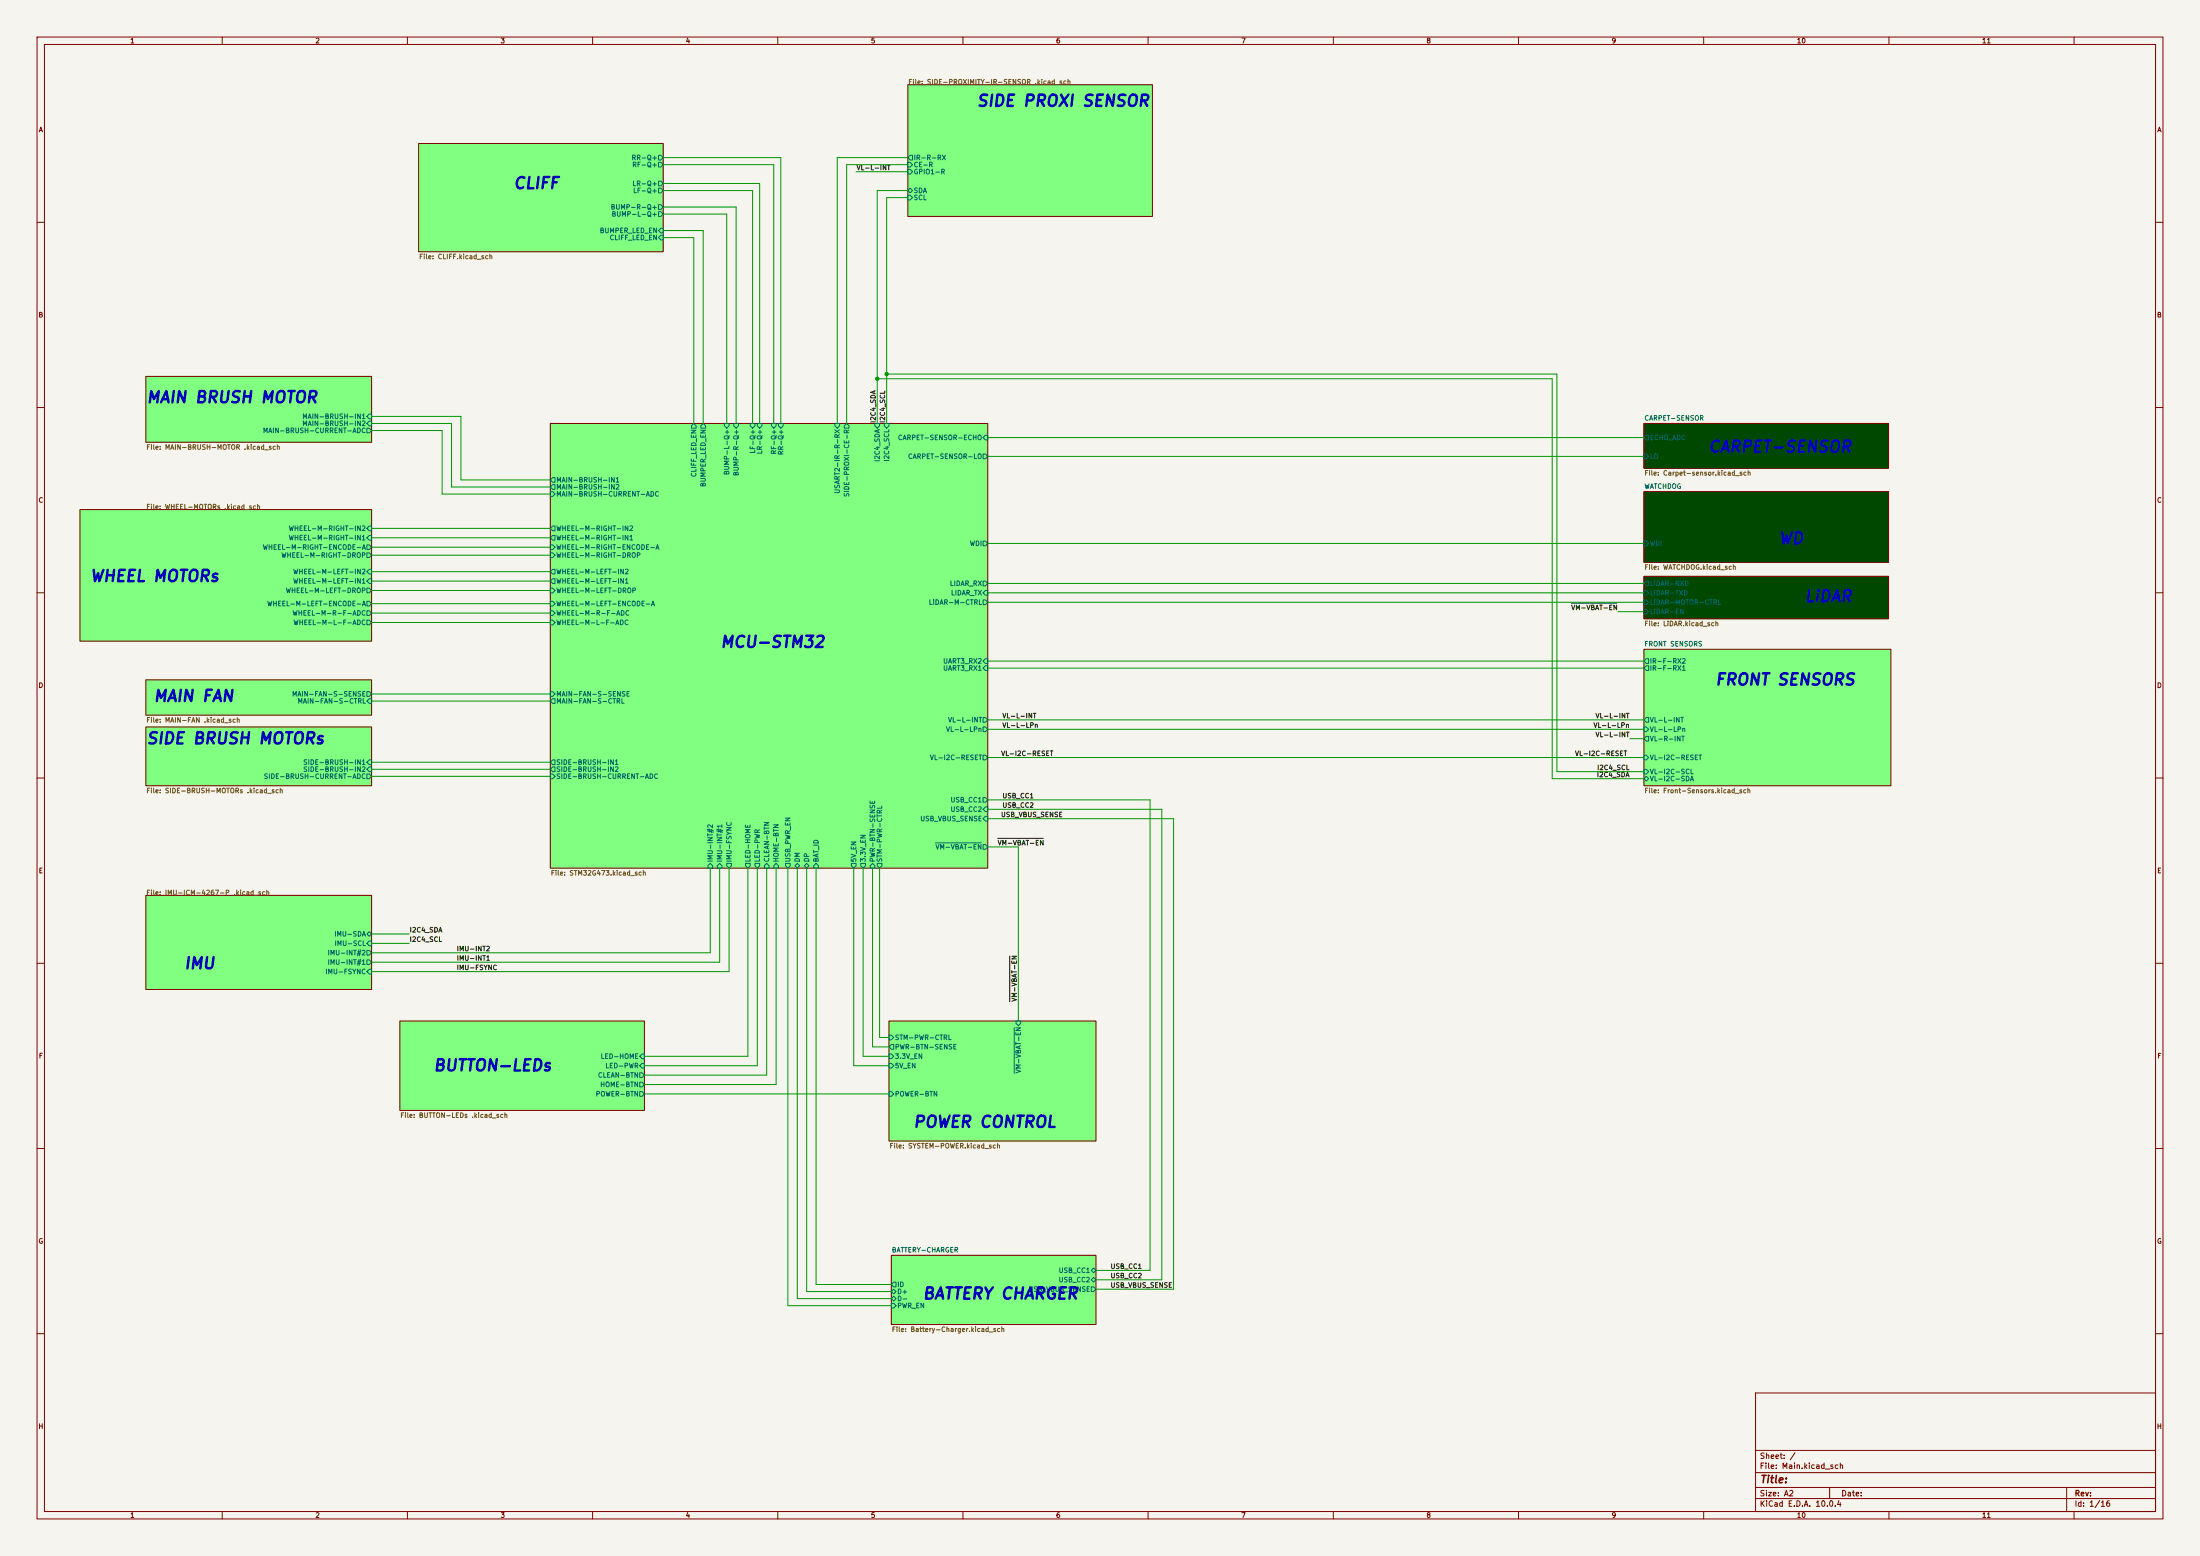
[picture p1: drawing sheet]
(kicad_sch
 (version 20260306)
 (generator "eeschema")
 (generator_version "10.0")
 (paper "A2")
 (lib_symbols)
 (text "IMU"
  (exclude_from_sim no)
  (at 49.53 262.001 0)
  (effects (font (size 3.048 3.048) (thickness 0.6096)
    (bold yes)
    (italic yes)) (justify left bottom)))
 (text "WD"
  (exclude_from_sim no)
  (at 480.06 147.32 0)
  (effects (font (size 3.048 3.048) (thickness 0.6096)
    (bold yes)
    (italic yes)) (justify left bottom)))
 (text "CLIFF"
  (exclude_from_sim no)
  (at 138.43 51.435 0)
  (effects (font (size 3.048 3.048) (thickness 0.6096)
    (bold yes)
    (italic yes)) (justify left bottom)))
 (text "CARPET-SENSOR"
  (exclude_from_sim no)
  (at 461.01 122.555 0)
  (effects (font (size 3.048 3.048) (thickness 0.6096)
    (bold yes)
    (italic yes)) (justify left bottom)))
 (text "FRONT SENSORS"
  (exclude_from_sim no)
  (at 462.915 185.42 0)
  (effects (font (size 3.048 3.048) (thickness 0.6096)
    (bold yes)
    (italic yes)) (justify left bottom)))
 (text "MAIN FAN"
  (exclude_from_sim no)
  (at 41.275 189.865 0)
  (effects (font (size 3.048 3.048) (thickness 0.6096)
    (bold yes)
    (italic yes)) (justify left bottom)))
 (text "BUTTON-LEDs"
  (exclude_from_sim no)
  (at 116.84 289.56 0)
  (effects (font (size 3.048 3.048) (thickness 0.6096)
    (bold yes)
    (italic yes)) (justify left bottom)))
 (text "SIDE PROXI SENSOR"
  (exclude_from_sim no)
  (at 263.525 29.21 0)
  (effects (font (size 3.048 3.048) (thickness 0.6096)
    (bold yes)
    (italic yes)) (justify left bottom)))
 (text "MCU-STM32"
  (exclude_from_sim no)
  (at 194.31 175.26 0)
  (effects (font (size 3.048 3.048) (thickness 0.6096)
    (bold yes)
    (italic yes)) (justify left bottom)))
 (text "BATTERY CHARGER"
  (exclude_from_sim no)
  (at 248.92 351.155 0)
  (effects (font (size 3.048 3.048) (thickness 0.6096)
    (bold yes)
    (italic yes)) (justify left bottom)))
 (text "POWER CONTROL"
  (exclude_from_sim no)
  (at 246.38 304.8 0)
  (effects (font (size 3.048 3.048) (thickness 0.6096)
    (bold yes)
    (italic yes)) (justify left bottom)))
 (text "WHEEL MOTORs"
  (exclude_from_sim no)
  (at 24.13 157.48 0)
  (effects (font (size 3.048 3.048) (thickness 0.6096)
    (bold yes)
    (italic yes)) (justify left bottom)))
 (text "LiDAR"
  (exclude_from_sim no)
  (at 487.045 162.941 0)
  (effects (font (size 3.048 3.048) (thickness 0.6096)
    (bold yes)
    (italic yes)) (justify left bottom)))
 (text "SIDE BRUSH MOTORs"
  (exclude_from_sim no)
  (at 39.37 201.295 0)
  (effects (font (size 3.048 3.048) (thickness 0.6096)
    (bold yes)
    (italic yes)) (justify left bottom)))
 (text "MAIN BRUSH MOTOR"
  (exclude_from_sim no)
  (at 39.37 109.22 0)
  (effects (font (size 3.048 3.048) (thickness 0.6096)
    (bold yes)
    (italic yes)) (justify left bottom)))
 (junction
  (at 239.395 100.965)
  (diameter 0)
  (color 0 0 0 0))
 (junction
  (at 236.855 102.235)
  (diameter 0)
  (color 0 0 0 0))
 (wire
  (pts (xy 236.855 102.235) (xy 419.1 102.235))
  (stroke (width 0) (type default)))
 (wire
  (pts (xy 179.07 51.435) (xy 203.2 51.435))
  (stroke (width 0) (type default)))
 (wire
  (pts (xy 100.33 156.845) (xy 148.59 156.845))
  (stroke (width 0) (type default)))
 (wire
  (pts (xy 204.47 287.655) (xy 204.47 234.315))
  (stroke (width 0) (type default)))
 (wire
  (pts (xy 266.7 146.685) (xy 443.865 146.685))
  (stroke (width 0) (type default)))
 (wire
  (pts (xy 313.69 345.44) (xy 313.69 218.44))
  (stroke (width 0) (type default)))
 (wire
  (pts (xy 201.93 285.115) (xy 201.93 234.315))
  (stroke (width 0) (type default)))
 (wire
  (pts (xy 173.99 292.735) (xy 209.55 292.735))
  (stroke (width 0) (type default)))
 (wire
  (pts (xy 100.33 112.395) (xy 124.46 112.395))
  (stroke (width 0) (type default)))
 (wire
  (pts (xy 236.855 51.435) (xy 245.11 51.435))
  (stroke (width 0) (type default)))
 (wire
  (pts (xy 295.91 345.44) (xy 313.69 345.44))
  (stroke (width 0) (type default)))
 (wire
  (pts (xy 233.045 285.115) (xy 240.03 285.115))
  (stroke (width 0) (type default)))
 (wire
  (pts (xy 266.7 218.44) (xy 313.69 218.44))
  (stroke (width 0) (type default)))
 (wire
  (pts (xy 119.38 116.205) (xy 119.38 133.35))
  (stroke (width 0) (type default)))
 (wire
  (pts (xy 266.7 204.47) (xy 443.865 204.47))
  (stroke (width 0) (type default)))
 (wire
  (pts (xy 179.07 55.88) (xy 198.755 55.88))
  (stroke (width 0) (type default)))
 (wire
  (pts (xy 100.33 142.621) (xy 148.59 142.621))
  (stroke (width 0) (type default)))
 (wire
  (pts (xy 205.105 49.53) (xy 179.07 49.53))
  (stroke (width 0) (type default)))
 (wire
  (pts (xy 419.1 210.185) (xy 419.1 102.235))
  (stroke (width 0) (type default)))
 (wire
  (pts (xy 228.6 44.45) (xy 245.11 44.45))
  (stroke (width 0) (type default)))
 (wire
  (pts (xy 119.38 133.35) (xy 148.59 133.35))
  (stroke (width 0) (type default)))
 (wire
  (pts (xy 236.855 114.3) (xy 236.855 102.235))
  (stroke (width 0) (type default)))
 (wire
  (pts (xy 295.91 342.9) (xy 310.515 342.9))
  (stroke (width 0) (type default)))
 (wire
  (pts (xy 420.37 100.965) (xy 420.37 208.28))
  (stroke (width 0) (type default)))
 (wire
  (pts (xy 110.49 252.095) (xy 100.33 252.095))
  (stroke (width 0) (type default)))
 (wire
  (pts (xy 230.505 287.655) (xy 230.505 234.315))
  (stroke (width 0) (type default)))
 (wire
  (pts (xy 240.03 280.035) (xy 237.49 280.035))
  (stroke (width 0) (type default)))
 (wire
  (pts (xy 266.7 196.85) (xy 443.865 196.85))
  (stroke (width 0) (type default)))
 (wire
  (pts (xy 173.99 285.115) (xy 201.93 285.115))
  (stroke (width 0) (type default)))
 (wire
  (pts (xy 100.33 159.385) (xy 148.59 159.385))
  (stroke (width 0) (type default)))
 (wire
  (pts (xy 419.1 210.185) (xy 443.865 210.185))
  (stroke (width 0) (type default)))
 (wire
  (pts (xy 203.2 51.435) (xy 203.2 114.3))
  (stroke (width 0) (type default)))
 (wire
  (pts (xy 266.7 157.48) (xy 443.865 157.48))
  (stroke (width 0) (type default)))
 (wire
  (pts (xy 100.33 262.255) (xy 196.85 262.255))
  (stroke (width 0) (type default)))
 (wire
  (pts (xy 110.49 254.635) (xy 100.33 254.635))
  (stroke (width 0) (type default)))
 (wire
  (pts (xy 121.92 114.3) (xy 100.33 114.3))
  (stroke (width 0) (type default)))
 (wire
  (pts (xy 235.585 282.575) (xy 235.585 234.315))
  (stroke (width 0) (type default)))
 (wire
  (pts (xy 205.105 114.3) (xy 205.105 49.53))
  (stroke (width 0) (type default)))
 (wire
  (pts (xy 212.725 352.425) (xy 240.665 352.425))
  (stroke (width 0) (type default)))
 (wire
  (pts (xy 239.395 53.34) (xy 239.395 100.965))
  (stroke (width 0) (type default)))
 (wire
  (pts (xy 100.33 207.645) (xy 148.59 207.645))
  (stroke (width 0) (type default)))
 (wire
  (pts (xy 316.865 220.98) (xy 316.865 347.98))
  (stroke (width 0) (type default)))
 (wire
  (pts (xy 266.7 118.11) (xy 443.865 118.11))
  (stroke (width 0) (type default)))
 (wire
  (pts (xy 189.865 114.3) (xy 189.865 62.23))
  (stroke (width 0) (type default)))
 (wire
  (pts (xy 266.7 194.31) (xy 443.865 194.31))
  (stroke (width 0) (type default)))
 (wire
  (pts (xy 215.265 234.315) (xy 215.265 350.52))
  (stroke (width 0) (type default)))
 (wire
  (pts (xy 100.33 259.715) (xy 194.31 259.715))
  (stroke (width 0) (type default)))
 (wire
  (pts (xy 191.77 234.315) (xy 191.77 257.175))
  (stroke (width 0) (type default)))
 (wire
  (pts (xy 100.33 257.175) (xy 191.77 257.175))
  (stroke (width 0) (type default)))
 (wire
  (pts (xy 179.07 42.545) (xy 210.82 42.545))
  (stroke (width 0) (type default)))
 (wire
  (pts (xy 208.915 44.45) (xy 179.07 44.45))
  (stroke (width 0) (type default)))
 (wire
  (pts (xy 220.345 234.315) (xy 220.345 346.71))
  (stroke (width 0) (type default)))
 (wire
  (pts (xy 266.7 215.9) (xy 310.515 215.9))
  (stroke (width 0) (type default)))
 (wire
  (pts (xy 245.11 46.355) (xy 231.14 46.355))
  (stroke (width 0) (type default)))
 (wire
  (pts (xy 100.33 147.701) (xy 148.59 147.701))
  (stroke (width 0) (type default)))
 (wire
  (pts (xy 212.725 234.315) (xy 212.725 352.425))
  (stroke (width 0) (type default)))
 (wire
  (pts (xy 236.855 102.235) (xy 236.855 51.435))
  (stroke (width 0) (type default)))
 (wire
  (pts (xy 240.03 282.575) (xy 235.585 282.575))
  (stroke (width 0) (type default)))
 (wire
  (pts (xy 196.215 114.3) (xy 196.215 57.785))
  (stroke (width 0) (type default)))
 (wire
  (pts (xy 226.06 42.545) (xy 226.06 114.3))
  (stroke (width 0) (type default)))
 (wire
  (pts (xy 240.03 287.655) (xy 230.505 287.655))
  (stroke (width 0) (type default)))
 (wire
  (pts (xy 237.49 280.035) (xy 237.49 234.315))
  (stroke (width 0) (type default)))
 (wire
  (pts (xy 310.515 215.9) (xy 310.515 342.9))
  (stroke (width 0) (type default)))
 (wire
  (pts (xy 233.045 234.315) (xy 233.045 285.115))
  (stroke (width 0) (type default)))
 (wire
  (pts (xy 207.01 290.195) (xy 207.01 234.315))
  (stroke (width 0) (type default)))
 (wire
  (pts (xy 124.46 129.54) (xy 148.59 129.54))
  (stroke (width 0) (type default)))
 (wire
  (pts (xy 209.55 292.735) (xy 209.55 234.315))
  (stroke (width 0) (type default)))
 (wire
  (pts (xy 124.46 112.395) (xy 124.46 129.54))
  (stroke (width 0) (type default)))
 (wire
  (pts (xy 173.99 290.195) (xy 207.01 290.195))
  (stroke (width 0) (type default)))
 (wire
  (pts (xy 266.7 162.56) (xy 443.865 162.56))
  (stroke (width 0) (type default)))
 (wire
  (pts (xy 196.215 57.785) (xy 179.07 57.785))
  (stroke (width 0) (type default)))
 (wire
  (pts (xy 228.6 114.3) (xy 228.6 44.45))
  (stroke (width 0) (type default)))
 (wire
  (pts (xy 100.33 165.481) (xy 148.59 165.481))
  (stroke (width 0) (type default)))
 (wire
  (pts (xy 173.99 287.655) (xy 204.47 287.655))
  (stroke (width 0) (type default)))
 (wire
  (pts (xy 194.31 234.315) (xy 194.31 259.715))
  (stroke (width 0) (type default)))
 (wire
  (pts (xy 266.7 220.98) (xy 316.865 220.98))
  (stroke (width 0) (type default)))
 (wire
  (pts (xy 187.325 64.135) (xy 187.325 114.3))
  (stroke (width 0) (type default)))
 (wire
  (pts (xy 220.345 346.71) (xy 240.665 346.71))
  (stroke (width 0) (type default)))
 (wire
  (pts (xy 420.37 208.28) (xy 443.865 208.28))
  (stroke (width 0) (type default)))
 (wire
  (pts (xy 245.11 53.34) (xy 239.395 53.34))
  (stroke (width 0) (type default)))
 (wire
  (pts (xy 239.395 100.965) (xy 420.37 100.965))
  (stroke (width 0) (type default)))
 (wire
  (pts (xy 239.395 100.965) (xy 239.395 114.3))
  (stroke (width 0) (type default)))
 (wire
  (pts (xy 217.805 348.615) (xy 240.665 348.615))
  (stroke (width 0) (type default)))
 (wire
  (pts (xy 100.33 116.205) (xy 119.38 116.205))
  (stroke (width 0) (type default)))
 (wire
  (pts (xy 196.85 234.315) (xy 196.85 262.255))
  (stroke (width 0) (type default)))
 (wire
  (pts (xy 436.88 165.1) (xy 443.865 165.1))
  (stroke (width 0) (type default)))
 (wire
  (pts (xy 100.33 149.86) (xy 148.59 149.86))
  (stroke (width 0) (type default)))
 (wire
  (pts (xy 100.33 209.55) (xy 148.59 209.55))
  (stroke (width 0) (type default)))
 (wire
  (pts (xy 266.7 178.435) (xy 443.865 178.435))
  (stroke (width 0) (type default)))
 (wire
  (pts (xy 100.33 189.23) (xy 148.59 189.23))
  (stroke (width 0) (type default)))
 (wire
  (pts (xy 189.865 62.23) (xy 179.07 62.23))
  (stroke (width 0) (type default)))
 (wire
  (pts (xy 100.33 162.941) (xy 148.59 162.941))
  (stroke (width 0) (type default)))
 (wire
  (pts (xy 440.055 199.39) (xy 443.865 199.39))
  (stroke (width 0) (type default)))
 (wire
  (pts (xy 266.7 228.6) (xy 274.955 228.6))
  (stroke (width 0) (type default)))
 (wire
  (pts (xy 179.07 64.135) (xy 187.325 64.135))
  (stroke (width 0) (type default)))
 (wire
  (pts (xy 266.7 180.34) (xy 443.865 180.34))
  (stroke (width 0) (type default)))
 (wire
  (pts (xy 100.33 154.305) (xy 148.59 154.305))
  (stroke (width 0) (type default)))
 (wire
  (pts (xy 217.805 234.315) (xy 217.805 348.615))
  (stroke (width 0) (type default)))
 (wire
  (pts (xy 215.265 350.52) (xy 240.665 350.52))
  (stroke (width 0) (type default)))
 (wire
  (pts (xy 100.33 187.325) (xy 148.59 187.325))
  (stroke (width 0) (type default)))
 (wire
  (pts (xy 148.59 131.445) (xy 121.92 131.445))
  (stroke (width 0) (type default)))
 (wire
  (pts (xy 173.99 295.275) (xy 240.03 295.275))
  (stroke (width 0) (type default)))
 (wire
  (pts (xy 100.33 145.161) (xy 148.59 145.161))
  (stroke (width 0) (type default)))
 (wire
  (pts (xy 121.92 131.445) (xy 121.92 114.3))
  (stroke (width 0) (type default)))
 (wire
  (pts (xy 100.33 205.74) (xy 148.59 205.74))
  (stroke (width 0) (type default)))
 (wire
  (pts (xy 198.755 55.88) (xy 198.755 114.3))
  (stroke (width 0) (type default)))
 (wire
  (pts (xy 266.7 160.02) (xy 443.865 160.02))
  (stroke (width 0) (type default)))
 (wire
  (pts (xy 245.11 42.545) (xy 226.06 42.545))
  (stroke (width 0) (type default)))
 (wire
  (pts (xy 266.7 123.19) (xy 443.865 123.19))
  (stroke (width 0) (type default)))
 (wire
  (pts (xy 100.33 168.021) (xy 148.59 168.021))
  (stroke (width 0) (type default)))
 (wire
  (pts (xy 295.91 347.98) (xy 316.865 347.98))
  (stroke (width 0) (type default)))
 (wire
  (pts (xy 208.915 114.3) (xy 208.915 44.45))
  (stroke (width 0) (type default)))
 (wire
  (pts (xy 274.955 228.6) (xy 274.955 275.59))
  (stroke (width 0) (type default)))
 (wire
  (pts (xy 210.82 42.545) (xy 210.82 114.3))
  (stroke (width 0) (type default)))
 (label "VL-I2C-RESET"
  (at 439.42 204.47 180)
  (effects (font (size 1.27 1.27)) (justify right bottom)))
 (label "USB_CC2"
  (at 270.51 218.44 0)
  (effects (font (size 1.27 1.27)) (justify left bottom)))
 (label "USB_CC1"
  (at 299.72 342.9 0)
  (effects (font (size 1.27 1.27)) (justify left bottom)))
 (label "VL-L-INT"
  (at 440.055 199.39 180)
  (effects (font (size 1.27 1.27)) (justify right bottom)))
 (label "VL-L-LPn"
  (at 270.51 196.85 0)
  (effects (font (size 1.27 1.27)) (justify left bottom)))
 (label "IMU-FSYNC"
  (at 123.19 262.255 0)
  (effects (font (size 1.27 1.27)) (justify left bottom)))
 (label "VL-L-LPn"
  (at 440.055 196.85 180)
  (effects (font (size 1.27 1.27)) (justify right bottom)))
 (label "I2C4_SDA"
  (at 440.055 210.185 180)
  (effects (font (size 1.27 1.27)) (justify right bottom)))
 (label "IMU-INT1"
  (at 123.19 259.715 0)
  (effects (font (size 1.27 1.27)) (justify left bottom)))
 (label "USB_VBUS_SENSE"
  (at 287.02 220.98 180)
  (effects (font (size 1.27 1.27)) (justify right bottom)))
 (label "I2C4_SDA"
  (at 236.855 114.3 90)
  (effects (font (size 1.27 1.27)) (justify left bottom)))
 (label "IMU-INT2"
  (at 123.19 257.175 0)
  (effects (font (size 1.27 1.27)) (justify left bottom)))
 (label "I2C4_SCL"
  (at 239.395 114.3 90)
  (effects (font (size 1.27 1.27)) (justify left bottom)))
 (label "I2C4_SCL"
  (at 440.055 208.28 180)
  (effects (font (size 1.27 1.27)) (justify right bottom)))
 (label "USB_CC1"
  (at 270.51 215.9 0)
  (effects (font (size 1.27 1.27)) (justify left bottom)))
 (label "VL-L-INT"
  (at 440.055 194.31 180)
  (effects (font (size 1.27 1.27)) (justify right bottom)))
 (label "USB_VBUS_SENSE"
  (at 299.72 347.98 0)
  (effects (font (size 1.27 1.27)) (justify left bottom)))
 (label "VL-L-INT"
  (at 270.51 194.31 0)
  (effects (font (size 1.27 1.27)) (justify left bottom)))
 (label "VL-I2C-RESET"
  (at 284.48 204.47 180)
  (effects (font (size 1.27 1.27)) (justify right bottom)))
 (label "USB_CC2"
  (at 299.72 345.44 0)
  (effects (font (size 1.27 1.27)) (justify left bottom)))
 (label "~{VM-VBAT-EN}"
  (at 269.24 228.6 0)
  (effects (font (size 1.27 1.27)) (justify left bottom)))
 (label "~{VM-VBAT-EN}"
  (at 274.955 270.51 90)
  (effects (font (size 1.27 1.27)) (justify left bottom)))
 (sheet
  (at 240.03 275.59)
  (size 55.88 32.385)
  (exclude_from_sim no)
  (in_bom yes)
  (on_board yes)
  (dnp no)
  (fields_autoplaced yes)
  (stroke (width 0) (type solid) (color 128 0 0 1))
  (fill (color 128 255 128 1))
  (property "Sheetname" "POWER" (at 240.03 274.8784 0) (hide yes) (show_name no) (do_not_autoplace no) (effects (font (size 1.27 1.27)) (justify left bottom)))
  (property "Sheetfile" "SYSTEM-POWER.kicad_sch" (at 240.03 308.5596 0) (show_name no) (do_not_autoplace no) (effects (font (size 1.27 1.27)) (justify left top)))
  (pin "POWER-BTN" input (at 240.03 295.275 180) (effects (font (size 1.27 1.27)) (justify left)))
  (pin "PWR-BTN-SENSE" output (at 240.03 282.575 180) (effects (font (size 1.27 1.27)) (justify left)))
  (pin "STM-PWR-CTRL" input (at 240.03 280.035 180) (effects (font (size 1.27 1.27)) (justify left)))
  (pin "~{VM-VBAT-EN}" input (at 274.955 275.59 90) (effects (font (size 1.27 1.27)) (justify right)))
  (pin "3.3V_EN" input (at 240.03 285.115 180) (effects (font (size 1.27 1.27)) (justify left)))
  (pin "5V_EN" input (at 240.03 287.655 180) (effects (font (size 1.27 1.27)) (justify left))))
 (sheet
  (at 39.37 183.515)
  (size 60.96 9.525)
  (exclude_from_sim no)
  (in_bom yes)
  (on_board yes)
  (dnp no)
  (fields_autoplaced yes)
  (stroke (width 0) (type solid) (color 128 0 0 1))
  (fill (color 128 255 128 1))
  (property "Sheetname" "MAIN-FAN" (at 39.37 182.8034 0) (hide yes) (show_name no) (do_not_autoplace no) (effects (font (size 1.27 1.27)) (justify left bottom)))
  (property "Sheetfile" "MAIN-FAN .kicad_sch" (at 39.37 193.6246 0) (show_name no) (do_not_autoplace no) (effects (font (size 1.27 1.27)) (justify left top)))
  (pin "MAIN-FAN-S-CTRL" input (at 100.33 189.23 0) (effects (font (size 1.27 1.27)) (justify right)))
  (pin "MAIN-FAN-S-SENSE" output (at 100.33 187.325 0) (effects (font (size 1.27 1.27)) (justify right))))
 (sheet
  (at 245.11 22.86)
  (size 66.04 35.56)
  (exclude_from_sim no)
  (in_bom yes)
  (on_board yes)
  (dnp no)
  (fields_autoplaced yes)
  (stroke (width 0) (type solid) (color 128 0 0 1))
  (fill (color 128 255 128 1))
  (property "Sheetname" "SIDE-PROXI" (at 227.33 5.08 0) (hide yes) (show_name no) (do_not_autoplace no) (effects (font (size 1.27 1.27)) (justify left bottom)))
  (property "Sheetfile" "SIDE-PROXIMITY-IR-SENSOR .kicad_sch" (at 245.11 22.86 0) (show_name no) (do_not_autoplace no) (effects (font (size 1.27 1.27)) (justify left bottom)))
  (pin "IR-R-RX" output (at 245.11 42.545 180) (effects (font (size 1.27 1.27)) (justify left)))
  (pin "CE-R" input (at 245.11 44.45 180) (effects (font (size 1.27 1.27)) (justify left)))
  (pin "GPIO1-R" input (at 245.11 46.355 180) (effects (font (size 1.27 1.27)) (justify left)))
  (pin "SCL" input (at 245.11 53.34 180) (effects (font (size 1.27 1.27)) (justify left)))
  (pin "SDA" bidirectional (at 245.11 51.435 180) (effects (font (size 1.27 1.27)) (justify left))))
 (sheet
  (at 148.59 114.3)
  (size 118.11 120.015)
  (exclude_from_sim no)
  (in_bom yes)
  (on_board yes)
  (dnp no)
  (fields_autoplaced yes)
  (stroke (width 0) (type solid) (color 128 0 0 1))
  (fill (color 128 255 128 1))
  (property "Sheetname" "MCU-STM32" (at 148.59 113.5884 0) (hide yes) (show_name no) (do_not_autoplace no) (effects (font (size 1.27 1.27)) (justify left bottom)))
  (property "Sheetfile" "STM32G473.kicad_sch" (at 148.59 234.8996 0) (show_name no) (do_not_autoplace no) (effects (font (size 1.27 1.27)) (justify left top)))
  (pin "VL-I2C-RESET" output (at 266.7 204.47 0) (effects (font (size 1.27 1.27)) (justify right)))
  (pin "WHEEL-M-RIGHT-IN2" output (at 148.59 142.621 180) (effects (font (size 1.27 1.27)) (justify left)))
  (pin "WHEEL-M-RIGHT-IN1" output (at 148.59 145.161 180) (effects (font (size 1.27 1.27)) (justify left)))
  (pin "WHEEL-M-RIGHT-ENCODE-A" input (at 148.59 147.701 180) (effects (font (size 1.27 1.27)) (justify left)))
  (pin "WHEEL-M-LEFT-IN2" output (at 148.59 154.305 180) (effects (font (size 1.27 1.27)) (justify left)))
  (pin "WHEEL-M-LEFT-IN1" output (at 148.59 156.845 180) (effects (font (size 1.27 1.27)) (justify left)))
  (pin "WHEEL-M-LEFT-ENCODE-A" input (at 148.59 162.941 180) (effects (font (size 1.27 1.27)) (justify left)))
  (pin "LED-HOME" output (at 201.93 234.315 270) (effects (font (size 1.27 1.27)) (justify left)))
  (pin "LED-PWR" output (at 204.47 234.315 270) (effects (font (size 1.27 1.27)) (justify left)))
  (pin "HOME-BTN" input (at 209.55 234.315 270) (effects (font (size 1.27 1.27)) (justify left)))
  (pin "USB_VBUS_SENSE" input (at 266.7 220.98 0) (effects (font (size 1.27 1.27)) (justify right)))
  (pin "WHEEL-M-R-F-ADC" input (at 148.59 165.481 180) (effects (font (size 1.27 1.27)) (justify left)))
  (pin "WHEEL-M-L-F-ADC" input (at 148.59 168.021 180) (effects (font (size 1.27 1.27)) (justify left)))
  (pin "STM-PWR-CTRL" output (at 237.49 234.315 270) (effects (font (size 1.27 1.27)) (justify left)))
  (pin "PWR-BTN-SENSE" input (at 235.585 234.315 270) (effects (font (size 1.27 1.27)) (justify left)))
  (pin "LiDAR-M-CTRL" output (at 266.7 162.56 0) (effects (font (size 1.27 1.27)) (justify right)))
  (pin "IMU-INT#2" input (at 191.77 234.315 270) (effects (font (size 1.27 1.27)) (justify left)))
  (pin "IMU-INT#1" input (at 194.31 234.315 270) (effects (font (size 1.27 1.27)) (justify left)))
  (pin "IMU-FSYNC" output (at 196.85 234.315 270) (effects (font (size 1.27 1.27)) (justify left)))
  (pin "BAT_ID" input (at 220.345 234.315 270) (effects (font (size 1.27 1.27)) (justify left)))
  (pin "VL-L-LPn" output (at 266.7 196.85 0) (effects (font (size 1.27 1.27)) (justify right)))
  (pin "MAIN-BRUSH-CURRENT-ADC" input (at 148.59 133.35 180) (effects (font (size 1.27 1.27)) (justify left)))
  (pin "MAIN-BRUSH-IN1" output (at 148.59 129.54 180) (effects (font (size 1.27 1.27)) (justify left)))
  (pin "MAIN-BRUSH-IN2" output (at 148.59 131.445 180) (effects (font (size 1.27 1.27)) (justify left)))
  (pin "SIDE-BRUSH-CURRENT-ADC" input (at 148.59 209.55 180) (effects (font (size 1.27 1.27)) (justify left)))
  (pin "SIDE-BRUSH-IN1" output (at 148.59 205.74 180) (effects (font (size 1.27 1.27)) (justify left)))
  (pin "SIDE-BRUSH-IN2" output (at 148.59 207.645 180) (effects (font (size 1.27 1.27)) (justify left)))
  (pin "MAIN-FAN-S-CTRL" output (at 148.59 189.23 180) (effects (font (size 1.27 1.27)) (justify left)))
  (pin "MAIN-FAN-S-SENSE" input (at 148.59 187.325 180) (effects (font (size 1.27 1.27)) (justify left)))
  (pin "WHEEL-M-LEFT-DROP" input (at 148.59 159.385 180) (effects (font (size 1.27 1.27)) (justify left)))
  (pin "WHEEL-M-RIGHT-DROP" input (at 148.59 149.86 180) (effects (font (size 1.27 1.27)) (justify left)))
  (pin "BUMPER_LED_EN" output (at 189.865 114.3 90) (effects (font (size 1.27 1.27)) (justify right)))
  (pin "CLIFF_LED_EN" output (at 187.325 114.3 90) (effects (font (size 1.27 1.27)) (justify right)))
  (pin "LIDAR_RX" output (at 266.7 157.48 0) (effects (font (size 1.27 1.27)) (justify right)))
  (pin "LIDAR_TX" input (at 266.7 160.02 0) (effects (font (size 1.27 1.27)) (justify right)))
  (pin "UART3_RX1" input (at 266.7 180.34 0) (effects (font (size 1.27 1.27)) (justify right)))
  (pin "UART3_RX2" input (at 266.7 178.435 0) (effects (font (size 1.27 1.27)) (justify right)))
  (pin "VL-L-INT" output (at 266.7 194.31 0) (effects (font (size 1.27 1.27)) (justify right)))
  (pin "USART2-IR-R-RX" input (at 226.06 114.3 90) (effects (font (size 1.27 1.27)) (justify right)))
  (pin "I2C4_SCL" input (at 239.395 114.3 90) (effects (font (size 1.27 1.27)) (justify right)))
  (pin "I2C4_SDA" input (at 236.855 114.3 90) (effects (font (size 1.27 1.27)) (justify right)))
  (pin "SIDE-PROXI-CE-R" output (at 228.6 114.3 90) (effects (font (size 1.27 1.27)) (justify right)))
  (pin "WDI" output (at 266.7 146.685 0) (effects (font (size 1.27 1.27)) (justify right)))
  (pin "CLEAN-BTN" input (at 207.01 234.315 270) (effects (font (size 1.27 1.27)) (justify left)))
  (pin "CARPET-SENSOR-ECHO" input (at 266.7 118.11 0) (effects (font (size 1.27 1.27)) (justify right)))
  (pin "~{VM-VBAT-EN}" output (at 266.7 228.6 0) (effects (font (size 1.27 1.27)) (justify right)))
  (pin "CARPET-SENSOR-LO" output (at 266.7 123.19 0) (effects (font (size 1.27 1.27)) (justify right)))
  (pin "DM" bidirectional (at 215.265 234.315 270) (effects (font (size 1.27 1.27)) (justify left)))
  (pin "DP" bidirectional (at 217.805 234.315 270) (effects (font (size 1.27 1.27)) (justify left)))
  (pin "BUMP-L-Q+" input (at 196.215 114.3 90) (effects (font (size 1.27 1.27)) (justify right)))
  (pin "BUMP-R-Q+" input (at 198.755 114.3 90) (effects (font (size 1.27 1.27)) (justify right)))
  (pin "LF-Q+" input (at 203.2 114.3 90) (effects (font (size 1.27 1.27)) (justify right)))
  (pin "LR-Q+" input (at 205.105 114.3 90) (effects (font (size 1.27 1.27)) (justify right)))
  (pin "RF-Q+" input (at 208.915 114.3 90) (effects (font (size 1.27 1.27)) (justify right)))
  (pin "RR-Q+" input (at 210.82 114.3 90) (effects (font (size 1.27 1.27)) (justify right)))
  (pin "USB_PWR_EN" output (at 212.725 234.315 270) (effects (font (size 1.27 1.27)) (justify left)))
  (pin "3.3V_EN" output (at 233.045 234.315 270) (effects (font (size 1.27 1.27)) (justify left)))
  (pin "5V_EN" output (at 230.505 234.315 270) (effects (font (size 1.27 1.27)) (justify left)))
  (pin "USB_CC2" input (at 266.7 218.44 0) (effects (font (size 1.27 1.27)) (justify right)))
  (pin "USB_CC1" output (at 266.7 215.9 0) (effects (font (size 1.27 1.27)) (justify right))))
 (sheet
  (at 39.37 241.681)
  (size 60.96 25.4)
  (exclude_from_sim no)
  (in_bom yes)
  (on_board yes)
  (dnp no)
  (fields_autoplaced yes)
  (stroke (width 0) (type solid) (color 128 0 0 1))
  (fill (color 128 255 128 1))
  (property "Sheetname" "IMU" (at 16.51 211.201 0) (hide yes) (show_name no) (do_not_autoplace no) (effects (font (size 1.27 1.27)) (justify left bottom)))
  (property "Sheetfile" "IMU-ICM-4267-P .kicad_sch" (at 39.37 241.681 0) (show_name no) (do_not_autoplace no) (effects (font (size 1.27 1.27)) (justify left bottom)))
  (pin "IMU-INT#2" output (at 100.33 257.175 0) (effects (font (size 1.27 1.27)) (justify right)))
  (pin "IMU-INT#1" output (at 100.33 259.715 0) (effects (font (size 1.27 1.27)) (justify right)))
  (pin "IMU-FSYNC" input (at 100.33 262.255 0) (effects (font (size 1.27 1.27)) (justify right)))
  (pin "IMU-SCL" input (at 100.33 254.635 0) (effects (font (size 1.27 1.27)) (justify right)))
  (pin "IMU-SDA" bidirectional (at 100.33 252.095 0) (effects (font (size 1.27 1.27)) (justify right))))
 (sheet
  (at 443.865 132.715)
  (size 66.04 19.05)
  (exclude_from_sim no)
  (in_bom yes)
  (on_board yes)
  (dnp no)
  (fields_autoplaced yes)
  (stroke (width 0.1524) (type solid))
  (fill (color 0 72 0 1))
  (property "Sheetname" "WATCHDOG" (at 443.865 132.0034 0) (show_name no) (do_not_autoplace no) (effects (font (size 1.27 1.27)) (justify left bottom)))
  (property "Sheetfile" "WATCHDOG.kicad_sch" (at 443.865 152.3496 0) (show_name no) (do_not_autoplace no) (effects (font (size 1.27 1.27)) (justify left top)))
  (pin "WDI" input (at 443.865 146.685 180) (effects (font (size 1.27 1.27)) (justify left))))
 (sheet
  (at 39.37 196.215)
  (size 60.96 15.875)
  (exclude_from_sim no)
  (in_bom yes)
  (on_board yes)
  (dnp no)
  (fields_autoplaced yes)
  (stroke (width 0) (type solid) (color 128 0 0 1))
  (fill (color 128 255 128 1))
  (property "Sheetname" "SIDE-BRUSH" (at 39.37 195.5034 0) (hide yes) (show_name no) (do_not_autoplace no) (effects (font (size 1.27 1.27)) (justify left bottom)))
  (property "Sheetfile" "SIDE-BRUSH-MOTORs .kicad_sch" (at 39.37 212.6746 0) (show_name no) (do_not_autoplace no) (effects (font (size 1.27 1.27)) (justify left top)))
  (pin "SIDE-BRUSH-CURRENT-ADC" output (at 100.33 209.55 0) (effects (font (size 1.27 1.27)) (justify right)))
  (pin "SIDE-BRUSH-IN1" input (at 100.33 205.74 0) (effects (font (size 1.27 1.27)) (justify right)))
  (pin "SIDE-BRUSH-IN2" input (at 100.33 207.645 0) (effects (font (size 1.27 1.27)) (justify right))))
 (sheet
  (at 443.865 155.575)
  (size 66.04 11.43)
  (exclude_from_sim no)
  (in_bom yes)
  (on_board yes)
  (dnp no)
  (fields_autoplaced yes)
  (stroke (width 0) (type solid) (color 128 0 0 1))
  (fill (color 0 72 0 1))
  (property "Sheetname" "LiDAR" (at 443.865 154.8634 0) (hide yes) (show_name no) (do_not_autoplace no) (effects (font (size 1.27 1.27)) (justify left bottom)))
  (property "Sheetfile" "LiDAR.kicad_sch" (at 443.865 167.5896 0) (show_name no) (do_not_autoplace no) (effects (font (size 1.27 1.27)) (justify left top)))
  (pin "LiDAR-MOTOR-CTRL" input (at 443.865 162.56 180) (effects (font (size 1.27 1.27)) (justify left)))
  (pin "LiDAR-RXD" output (at 443.865 157.48 180) (effects (font (size 1.27 1.27)) (justify left)))
  (pin "LiDAR-TXD" input (at 443.865 160.02 180) (effects (font (size 1.27 1.27)) (justify left)))
  (pin "LiDAR-EN" input (at 443.865 165.1 180) (effects (font (size 1.27 1.27)) (justify left))))
 (sheet
  (at 443.865 114.3)
  (size 66.04 12.065)
  (exclude_from_sim no)
  (in_bom yes)
  (on_board yes)
  (dnp no)
  (fields_autoplaced yes)
  (stroke (width 0.1524) (type solid))
  (fill (color 0 72 0 1))
  (property "Sheetname" "CARPET-SENSOR" (at 443.865 113.5884 0) (show_name no) (do_not_autoplace no) (effects (font (size 1.27 1.27)) (justify left bottom)))
  (property "Sheetfile" "Carpet-sensor.kicad_sch" (at 443.865 126.9496 0) (show_name no) (do_not_autoplace no) (effects (font (size 1.27 1.27)) (justify left top)))
  (pin "ECHO_ADC" output (at 443.865 118.11 180) (effects (font (size 1.27 1.27)) (justify left)))
  (pin "LO" input (at 443.865 123.19 180) (effects (font (size 1.27 1.27)) (justify left))))
 (sheet
  (at 443.865 175.26)
  (size 66.675 36.83)
  (exclude_from_sim no)
  (in_bom yes)
  (on_board yes)
  (dnp no)
  (fields_autoplaced yes)
  (stroke (width 0.1524) (type solid))
  (fill (color 128 255 128 1))
  (property "Sheetname" "FRONT SENSORS" (at 443.865 174.5484 0) (show_name no) (do_not_autoplace no) (effects (font (size 1.27 1.27)) (justify left bottom)))
  (property "Sheetfile" "Front-Sensors.kicad_sch" (at 443.865 212.6746 0) (show_name no) (do_not_autoplace no) (effects (font (size 1.27 1.27)) (justify left top)))
  (pin "VL-I2C-RESET" input (at 443.865 204.47 180) (effects (font (size 1.27 1.27)) (justify left)))
  (pin "VL-I2C-SCL" input (at 443.865 208.28 180) (effects (font (size 1.27 1.27)) (justify left)))
  (pin "VL-I2C-SDA" bidirectional (at 443.865 210.185 180) (effects (font (size 1.27 1.27)) (justify left)))
  (pin "VL-L-INT" output (at 443.865 194.31 180) (effects (font (size 1.27 1.27)) (justify left)))
  (pin "VL-L-LPn" input (at 443.865 196.85 180) (effects (font (size 1.27 1.27)) (justify left)))
  (pin "VL-R-INT" output (at 443.865 199.39 180) (effects (font (size 1.27 1.27)) (justify left)))
  (pin "IR-F-RX1" output (at 443.865 180.34 180) (effects (font (size 1.27 1.27)) (justify left)))
  (pin "IR-F-RX2" output (at 443.865 178.435 180) (effects (font (size 1.27 1.27)) (justify left))))
 (sheet
  (at 39.37 101.6)
  (size 60.96 17.78)
  (exclude_from_sim no)
  (in_bom yes)
  (on_board yes)
  (dnp no)
  (fields_autoplaced yes)
  (stroke (width 0) (type solid) (color 128 0 0 1))
  (fill (color 128 255 128 1))
  (property "Sheetname" "MAIN-BRUSH MOTOR" (at 39.37 100.8884 0) (hide yes) (show_name no) (do_not_autoplace no) (effects (font (size 1.27 1.27)) (justify left bottom)))
  (property "Sheetfile" "MAIN-BRUSH-MOTOR .kicad_sch" (at 39.37 119.9646 0) (show_name no) (do_not_autoplace no) (effects (font (size 1.27 1.27)) (justify left top)))
  (pin "MAIN-BRUSH-CURRENT-ADC" output (at 100.33 116.205 0) (effects (font (size 1.27 1.27)) (justify right)))
  (pin "MAIN-BRUSH-IN1" input (at 100.33 112.395 0) (effects (font (size 1.27 1.27)) (justify right)))
  (pin "MAIN-BRUSH-IN2" input (at 100.33 114.3 0) (effects (font (size 1.27 1.27)) (justify right))))
 (sheet
  (at 21.59 137.541)
  (size 78.74 35.52)
  (exclude_from_sim no)
  (in_bom yes)
  (on_board yes)
  (dnp no)
  (fields_autoplaced yes)
  (stroke (width 0) (type solid) (color 128 0 0 1))
  (fill (color 128 255 128 1))
  (property "Sheetname" "WHEEL MOTOR" (at 21.59 107.061 0) (hide yes) (show_name no) (do_not_autoplace no) (effects (font (size 1.27 1.27)) (justify left bottom)))
  (property "Sheetfile" "WHEEL-MOTORs .kicad_sch" (at 39.37 137.541 0) (show_name no) (do_not_autoplace no) (effects (font (size 1.27 1.27)) (justify left bottom)))
  (pin "WHEEL-M-RIGHT-IN2" input (at 100.33 142.621 0) (effects (font (size 1.27 1.27)) (justify right)))
  (pin "WHEEL-M-RIGHT-IN1" input (at 100.33 145.161 0) (effects (font (size 1.27 1.27)) (justify right)))
  (pin "WHEEL-M-RIGHT-ENCODE-A" output (at 100.33 147.701 0) (effects (font (size 1.27 1.27)) (justify right)))
  (pin "WHEEL-M-LEFT-IN2" input (at 100.33 154.305 0) (effects (font (size 1.27 1.27)) (justify right)))
  (pin "WHEEL-M-LEFT-IN1" input (at 100.33 156.845 0) (effects (font (size 1.27 1.27)) (justify right)))
  (pin "WHEEL-M-LEFT-ENCODE-A" output (at 100.33 162.941 0) (effects (font (size 1.27 1.27)) (justify right)))
  (pin "WHEEL-M-R-F-ADC" output (at 100.33 165.481 0) (effects (font (size 1.27 1.27)) (justify right)))
  (pin "WHEEL-M-L-F-ADC" output (at 100.33 168.021 0) (effects (font (size 1.27 1.27)) (justify right)))
  (pin "WHEEL-M-LEFT-DROP" output (at 100.33 159.385 0) (effects (font (size 1.27 1.27)) (justify right)))
  (pin "WHEEL-M-RIGHT-DROP" output (at 100.33 149.86 0) (effects (font (size 1.27 1.27)) (justify right))))
 (sheet
  (at 113.03 38.735)
  (size 66.04 29.21)
  (exclude_from_sim no)
  (in_bom yes)
  (on_board yes)
  (dnp no)
  (fields_autoplaced yes)
  (stroke (width 0) (type solid) (color 128 0 0 1))
  (fill (color 128 255 128 1))
  (property "Sheetname" "CLIFF" (at 113.03 38.0234 0) (hide yes) (show_name no) (do_not_autoplace no) (effects (font (size 1.27 1.27)) (justify left bottom)))
  (property "Sheetfile" "CLIFF.kicad_sch" (at 113.03 68.5296 0) (show_name no) (do_not_autoplace no) (effects (font (size 1.27 1.27)) (justify left top)))
  (pin "BUMP-L-Q+" output (at 179.07 57.785 0) (effects (font (size 1.27 1.27)) (justify right)))
  (pin "BUMP-R-Q+" output (at 179.07 55.88 0) (effects (font (size 1.27 1.27)) (justify right)))
  (pin "BUMPER_LED_EN" input (at 179.07 62.23 0) (effects (font (size 1.27 1.27)) (justify right)))
  (pin "CLIFF_LED_EN" input (at 179.07 64.135 0) (effects (font (size 1.27 1.27)) (justify right)))
  (pin "LF-Q+" output (at 179.07 51.435 0) (effects (font (size 1.27 1.27)) (justify right)))
  (pin "LR-Q+" output (at 179.07 49.53 0) (effects (font (size 1.27 1.27)) (justify right)))
  (pin "RF-Q+" output (at 179.07 44.45 0) (effects (font (size 1.27 1.27)) (justify right)))
  (pin "RR-Q+" output (at 179.07 42.545 0) (effects (font (size 1.27 1.27)) (justify right))))
 (sheet
  (at 107.95 275.59)
  (size 66.04 24.13)
  (exclude_from_sim no)
  (in_bom yes)
  (on_board yes)
  (dnp no)
  (fields_autoplaced yes)
  (stroke (width 0) (type solid) (color 128 0 0 1))
  (fill (color 128 255 128 1))
  (property "Sheetname" "BUTTON-LED" (at 107.95 274.8784 0) (hide yes) (show_name no) (do_not_autoplace no) (effects (font (size 1.27 1.27)) (justify left bottom)))
  (property "Sheetfile" "BUTTON-LEDs .kicad_sch" (at 107.95 300.3046 0) (show_name no) (do_not_autoplace no) (effects (font (size 1.27 1.27)) (justify left top)))
  (pin "LED-HOME" input (at 173.99 285.115 0) (effects (font (size 1.27 1.27)) (justify right)))
  (pin "LED-PWR" input (at 173.99 287.655 0) (effects (font (size 1.27 1.27)) (justify right)))
  (pin "HOME-BTN" output (at 173.99 292.735 0) (effects (font (size 1.27 1.27)) (justify right)))
  (pin "POWER-BTN" output (at 173.99 295.275 0) (effects (font (size 1.27 1.27)) (justify right)))
  (pin "CLEAN-BTN" output (at 173.99 290.195 0) (effects (font (size 1.27 1.27)) (justify right))))
 (sheet
  (at 240.665 338.836)
  (size 55.245 18.669)
  (exclude_from_sim no)
  (in_bom yes)
  (on_board yes)
  (dnp no)
  (fields_autoplaced yes)
  (stroke (width 0.1524) (type solid))
  (fill (color 128 255 128 1))
  (property "Sheetname" "BATTERY-CHARGER" (at 240.665 338.1244 0) (show_name no) (do_not_autoplace no) (effects (font (size 1.27 1.27)) (justify left bottom)))
  (property "Sheetfile" "Battery-Charger.kicad_sch" (at 240.665 358.0896 0) (show_name no) (do_not_autoplace no) (effects (font (size 1.27 1.27)) (justify left top)))
  (pin "D+" bidirectional (at 240.665 348.615 180) (effects (font (size 1.27 1.27)) (justify left)))
  (pin "D-" bidirectional (at 240.665 350.52 180) (effects (font (size 1.27 1.27)) (justify left)))
  (pin "ID" output (at 240.665 346.71 180) (effects (font (size 1.27 1.27)) (justify left)))
  (pin "PWR_EN" input (at 240.665 352.425 180) (effects (font (size 1.27 1.27)) (justify left)))
  (pin "USB_CC1" bidirectional (at 295.91 342.9 0) (effects (font (size 1.27 1.27)) (justify right)))
  (pin "USB_CC2" bidirectional (at 295.91 345.44 0) (effects (font (size 1.27 1.27)) (justify right)))
  (pin "USB_VBUS_SENSE" output (at 295.91 347.98 0) (effects (font (size 1.27 1.27)) (justify right))))
 (sheet_instances
  (path ""
   (page "1")))
 (embedded_fonts no)
 (label "~{VM-VBAT-EN}"
  (at 436.88 165.1 180)
  (effects (font (size 1.27 1.27)) (justify right bottom)))
 (label "VL-L-INT"
  (at 231.14 46.355 0)
  (effects (font (size 1.27 1.27)) (justify left bottom)))
 (label "I2C4_SCL"
  (at 110.49 254.635 0)
  (effects (font (size 1.27 1.27)) (justify left bottom)))
 (label "I2C4_SDA"
  (at 110.49 252.095 0)
  (effects (font (size 1.27 1.27)) (justify left bottom))))
